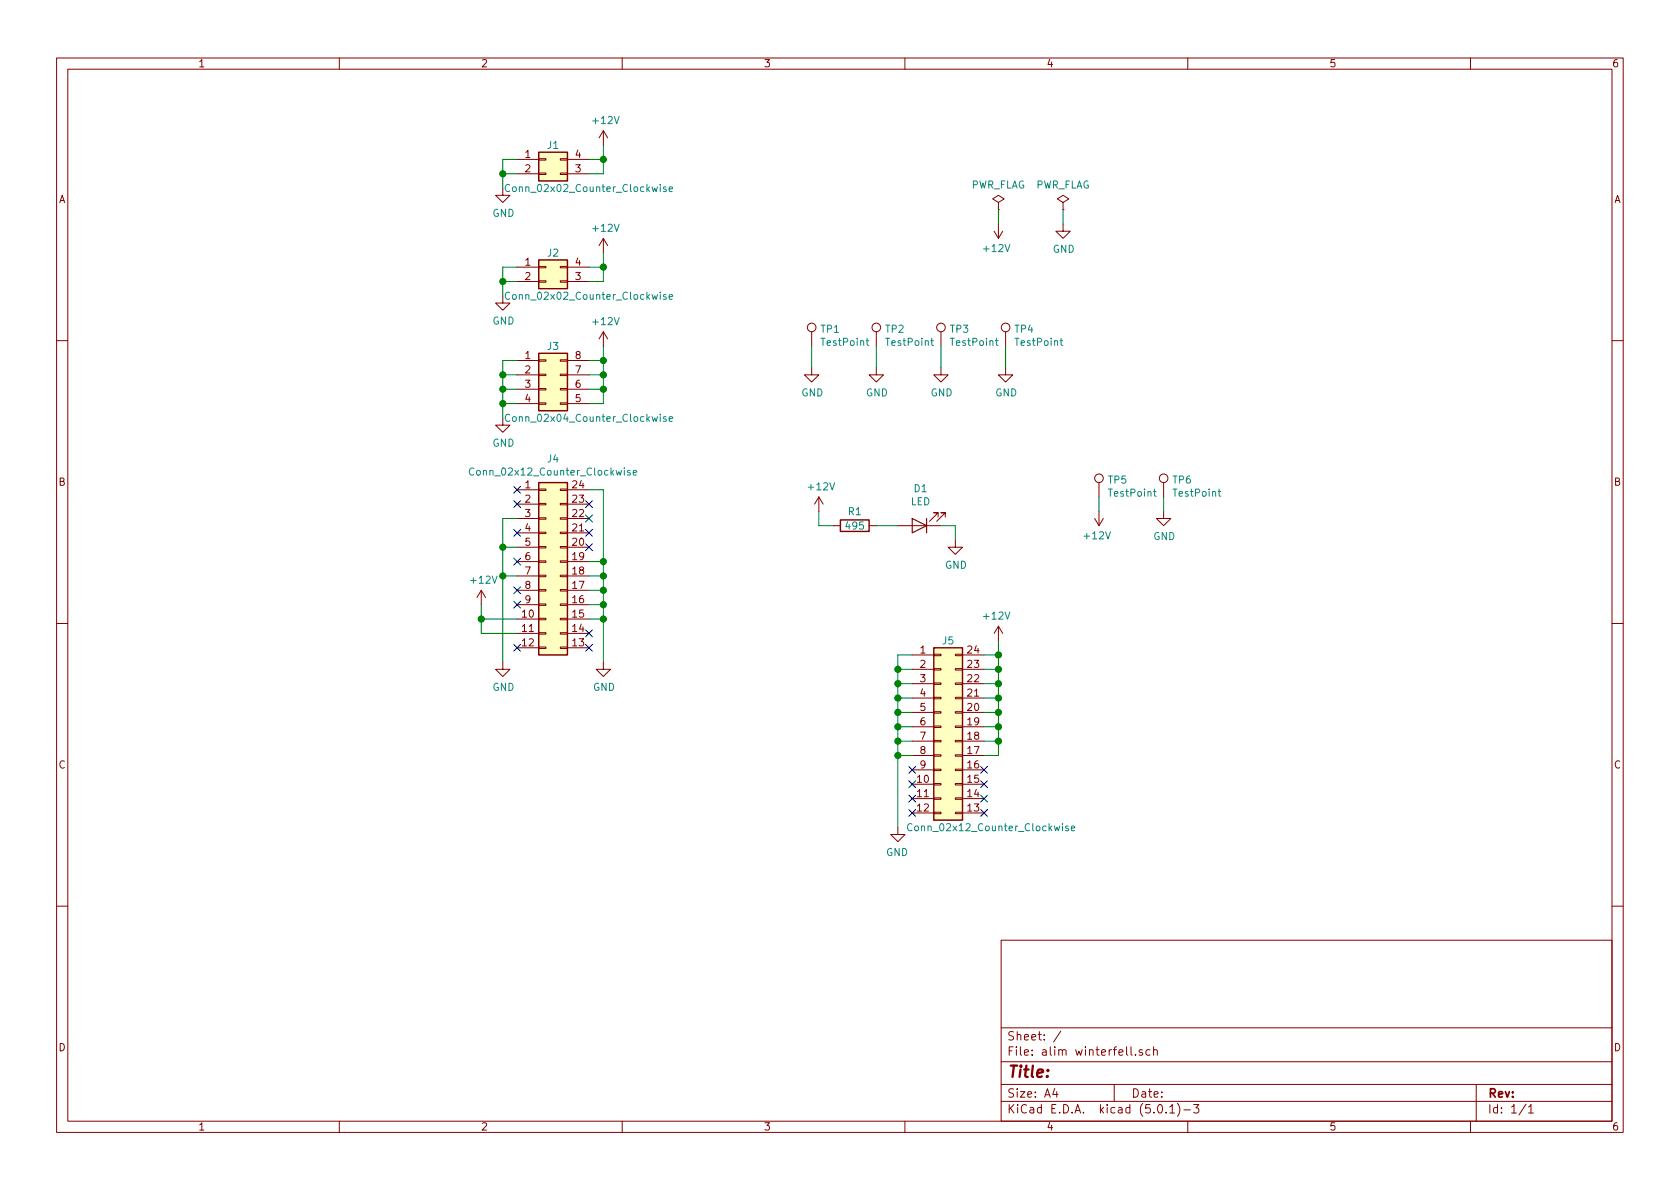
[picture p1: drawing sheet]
EESchema Schematic File Version 4
LIBS:alim winterfell-cache
EELAYER 26 0
EELAYER END
$Descr A4 11693 8268
encoding utf-8
Sheet 1 1
Title ""
Date ""
Rev ""
Comp ""
Comment1 ""
Comment2 ""
Comment3 ""
Comment4 ""
$EndDescr
$Comp
L Connector:TestPoint TP1
U 1 1
P 5650 2400
F 0 "TP1" H 5708 2520 50  0000 L CNN
F 1 "TestPoint" H 5708 2429 50  0000 L CNN
F 2 "footprint_cts:fixing_hole" H 5850 2400 50  0001 C CNN
F 3 "~" H 5850 2400 50  0001 C CNN
	1    5650 2400
	1    0    0    -1  
$EndComp
$Comp
L power:GND #PWR010
U 1 1
P 5650 2550
F 0 "#PWR010" H 5650 2300 50  0001 C CNN
F 1 "GND" H 5655 2377 50  0000 C CNN
F 2 "" H 5650 2550 50  0001 C CNN
F 3 "" H 5650 2550 50  0001 C CNN
	1    5650 2550
	1    0    0    -1  
$EndComp
Wire Wire Line
	5650 2550 5650 2400
$Comp
L Connector:TestPoint TP2
U 1 1
P 6100 2400
F 0 "TP2" H 6158 2520 50  0000 L CNN
F 1 "TestPoint" H 6158 2429 50  0000 L CNN
F 2 "footprint_cts:fixing_hole" H 6300 2400 50  0001 C CNN
F 3 "~" H 6300 2400 50  0001 C CNN
	1    6100 2400
	1    0    0    -1  
$EndComp
$Comp
L power:GND #PWR012
U 1 1
P 6100 2550
F 0 "#PWR012" H 6100 2300 50  0001 C CNN
F 1 "GND" H 6105 2377 50  0000 C CNN
F 2 "" H 6100 2550 50  0001 C CNN
F 3 "" H 6100 2550 50  0001 C CNN
	1    6100 2550
	1    0    0    -1  
$EndComp
Wire Wire Line
	6100 2550 6100 2400
$Comp
L Connector:TestPoint TP3
U 1 1
P 6550 2400
F 0 "TP3" H 6608 2520 50  0000 L CNN
F 1 "TestPoint" H 6608 2429 50  0000 L CNN
F 2 "footprint_cts:fixing_hole" H 6750 2400 50  0001 C CNN
F 3 "~" H 6750 2400 50  0001 C CNN
	1    6550 2400
	1    0    0    -1  
$EndComp
$Comp
L power:GND #PWR013
U 1 1
P 6550 2550
F 0 "#PWR013" H 6550 2300 50  0001 C CNN
F 1 "GND" H 6555 2377 50  0000 C CNN
F 2 "" H 6550 2550 50  0001 C CNN
F 3 "" H 6550 2550 50  0001 C CNN
	1    6550 2550
	1    0    0    -1  
$EndComp
Wire Wire Line
	6550 2550 6550 2400
$Comp
L Connector:TestPoint TP4
U 1 1
P 7000 2400
F 0 "TP4" H 7058 2520 50  0000 L CNN
F 1 "TestPoint" H 7058 2429 50  0000 L CNN
F 2 "footprint_cts:fixing_hole" H 7200 2400 50  0001 C CNN
F 3 "~" H 7200 2400 50  0001 C CNN
	1    7000 2400
	1    0    0    -1  
$EndComp
$Comp
L power:GND #PWR016
U 1 1
P 7000 2550
F 0 "#PWR016" H 7000 2300 50  0001 C CNN
F 1 "GND" H 7005 2377 50  0000 C CNN
F 2 "" H 7000 2550 50  0001 C CNN
F 3 "" H 7000 2550 50  0001 C CNN
	1    7000 2550
	1    0    0    -1  
$EndComp
Wire Wire Line
	7000 2550 7000 2400
$Comp
L power:PWR_FLAG #FLG01
U 1 1
P 6950 1450
F 0 "#FLG01" H 6950 1525 50  0001 C CNN
F 1 "PWR_FLAG" H 6950 1624 50  0000 C CNN
F 2 "" H 6950 1450 50  0001 C CNN
F 3 "~" H 6950 1450 50  0001 C CNN
	1    6950 1450
	1    0    0    -1  
$EndComp
$Comp
L power:PWR_FLAG #FLG02
U 1 1
P 7400 1450
F 0 "#FLG02" H 7400 1525 50  0001 C CNN
F 1 "PWR_FLAG" H 7400 1624 50  0000 C CNN
F 2 "" H 7400 1450 50  0001 C CNN
F 3 "~" H 7400 1450 50  0001 C CNN
	1    7400 1450
	1    0    0    -1  
$EndComp
$Comp
L power:GND #PWR017
U 1 1
P 7400 1550
F 0 "#PWR017" H 7400 1300 50  0001 C CNN
F 1 "GND" H 7405 1377 50  0000 C CNN
F 2 "" H 7400 1550 50  0001 C CNN
F 3 "" H 7400 1550 50  0001 C CNN
	1    7400 1550
	1    0    0    -1  
$EndComp
$Comp
L power:+12V #PWR015
U 1 1
P 6950 1550
F 0 "#PWR015" H 6950 1400 50  0001 C CNN
F 1 "+12V" H 6965 1723 50  0000 C CNN
F 2 "" H 6950 1550 50  0001 C CNN
F 3 "" H 6950 1550 50  0001 C CNN
	1    6950 1550
	-1   0    0    1   
$EndComp
Wire Wire Line
	6950 1450 6950 1550
Wire Wire Line
	7400 1450 7400 1550
$Comp
L Connector_Generic:Conn_02x12_Counter_Clockwise J4
U 1 1
P 3800 3900
F 0 "J4" H 3850 4617 50  0000 C CNN
F 1 "Conn_02x12_Counter_Clockwise" H 3850 4526 50  0000 C CNN
F 2 "footprint_cts:Connector_2x12_2.5mm_thickness" H 3800 3900 50  0001 C CNN
F 3 "~" H 3800 3900 50  0001 C CNN
	1    3800 3900
	1    0    0    -1  
$EndComp
$Comp
L Connector_Generic:Conn_02x04_Counter_Clockwise J3
U 1 1
P 3800 2600
F 0 "J3" H 3850 2800 50  0000 C CNN
F 1 "Conn_02x04_Counter_Clockwise" H 4100 2300 50  0000 C CNN
F 2 "Switch PCIe:2x4pins_2.38mm_13A_0462070108" H 3800 2600 50  0001 C CNN
F 3 "~" H 3800 2600 50  0001 C CNN
	1    3800 2600
	1    0    0    -1  
$EndComp
Wire Wire Line
	3600 2500 3500 2500
Wire Wire Line
	3500 2500 3500 2600
Wire Wire Line
	3500 2800 3600 2800
Connection ~ 3500 2800
Wire Wire Line
	3500 2800 3500 2900
Wire Wire Line
	3500 2700 3600 2700
Connection ~ 3500 2700
Wire Wire Line
	3500 2700 3500 2800
Wire Wire Line
	3500 2600 3600 2600
Connection ~ 3500 2600
Wire Wire Line
	3500 2600 3500 2700
$Comp
L power:GND #PWR04
U 1 1
P 3500 2900
F 0 "#PWR04" H 3500 2650 50  0001 C CNN
F 1 "GND" H 3505 2727 50  0000 C CNN
F 2 "" H 3500 2900 50  0001 C CNN
F 3 "" H 3500 2900 50  0001 C CNN
	1    3500 2900
	1    0    0    -1  
$EndComp
$Comp
L Connector_Generic:Conn_02x02_Counter_Clockwise J2
U 1 1
P 3800 1850
F 0 "J2" H 3850 1950 50  0000 C CNN
F 1 "Conn_02x02_Counter_Clockwise" H 4100 1650 50  0000 C CNN
F 2 "Switch PCIe:2x2pins_2.38mm_0462070104" H 3800 1850 50  0001 C CNN
F 3 "~" H 3800 1850 50  0001 C CNN
	1    3800 1850
	1    0    0    -1  
$EndComp
Wire Wire Line
	3600 1850 3500 1850
Wire Wire Line
	3500 1850 3500 1950
Wire Wire Line
	3500 1950 3600 1950
Connection ~ 3500 1950
Wire Wire Line
	3500 1950 3500 2050
$Comp
L power:GND #PWR03
U 1 1
P 3500 2050
F 0 "#PWR03" H 3500 1800 50  0001 C CNN
F 1 "GND" H 3505 1877 50  0000 C CNN
F 2 "" H 3500 2050 50  0001 C CNN
F 3 "" H 3500 2050 50  0001 C CNN
	1    3500 2050
	1    0    0    -1  
$EndComp
$Comp
L Connector_Generic:Conn_02x02_Counter_Clockwise J1
U 1 1
P 3800 1100
F 0 "J1" H 3850 1200 50  0000 C CNN
F 1 "Conn_02x02_Counter_Clockwise" H 4100 900 50  0000 C CNN
F 2 "Switch PCIe:2x2pins_2.38mm_0462070104" H 3800 1100 50  0001 C CNN
F 3 "~" H 3800 1100 50  0001 C CNN
	1    3800 1100
	1    0    0    -1  
$EndComp
Wire Wire Line
	3600 1100 3500 1100
Wire Wire Line
	3500 1100 3500 1200
Wire Wire Line
	3500 1200 3600 1200
Connection ~ 3500 1200
Wire Wire Line
	3500 1200 3500 1300
$Comp
L power:GND #PWR02
U 1 1
P 3500 1300
F 0 "#PWR02" H 3500 1050 50  0001 C CNN
F 1 "GND" H 3505 1127 50  0000 C CNN
F 2 "" H 3500 1300 50  0001 C CNN
F 3 "" H 3500 1300 50  0001 C CNN
	1    3500 1300
	1    0    0    -1  
$EndComp
Wire Wire Line
	4100 1100 4200 1100
Wire Wire Line
	4200 1100 4200 1000
Wire Wire Line
	4100 1200 4200 1200
Wire Wire Line
	4200 1200 4200 1100
Connection ~ 4200 1100
$Comp
L power:+12V #PWR06
U 1 1
P 4200 1000
F 0 "#PWR06" H 4200 850 50  0001 C CNN
F 1 "+12V" H 4215 1173 50  0000 C CNN
F 2 "" H 4200 1000 50  0001 C CNN
F 3 "" H 4200 1000 50  0001 C CNN
	1    4200 1000
	1    0    0    -1  
$EndComp
Wire Wire Line
	4100 1850 4200 1850
Wire Wire Line
	4200 1850 4200 1750
Wire Wire Line
	4100 1950 4200 1950
Wire Wire Line
	4200 1950 4200 1850
Connection ~ 4200 1850
$Comp
L power:+12V #PWR07
U 1 1
P 4200 1750
F 0 "#PWR07" H 4200 1600 50  0001 C CNN
F 1 "+12V" H 4215 1923 50  0000 C CNN
F 2 "" H 4200 1750 50  0001 C CNN
F 3 "" H 4200 1750 50  0001 C CNN
	1    4200 1750
	1    0    0    -1  
$EndComp
Wire Wire Line
	4100 2500 4200 2500
Wire Wire Line
	4200 2500 4200 2400
Wire Wire Line
	4100 2600 4200 2600
Wire Wire Line
	4200 2600 4200 2500
Connection ~ 4200 2500
$Comp
L power:+12V #PWR08
U 1 1
P 4200 2400
F 0 "#PWR08" H 4200 2250 50  0001 C CNN
F 1 "+12V" H 4215 2573 50  0000 C CNN
F 2 "" H 4200 2400 50  0001 C CNN
F 3 "" H 4200 2400 50  0001 C CNN
	1    4200 2400
	1    0    0    -1  
$EndComp
Wire Wire Line
	4100 2700 4200 2700
Wire Wire Line
	4200 2700 4200 2600
Connection ~ 4200 2600
Wire Wire Line
	4100 2800 4200 2800
Wire Wire Line
	4200 2800 4200 2700
Connection ~ 4200 2700
Wire Wire Line
	3600 3600 3500 3600
Wire Wire Line
	3500 3600 3500 3800
Wire Wire Line
	3600 3800 3500 3800
Connection ~ 3500 3800
Wire Wire Line
	3500 3800 3500 4000
Wire Wire Line
	3600 4000 3500 4000
Connection ~ 3500 4000
Wire Wire Line
	3500 4000 3500 4600
Wire Wire Line
	4100 4300 4200 4300
Wire Wire Line
	4200 4300 4200 4600
Wire Wire Line
	4100 3900 4200 3900
Wire Wire Line
	4200 3900 4200 4000
Connection ~ 4200 4300
Wire Wire Line
	4100 3400 4200 3400
Wire Wire Line
	4200 3400 4200 3900
Connection ~ 4200 3900
Wire Wire Line
	4100 4000 4200 4000
Connection ~ 4200 4000
Wire Wire Line
	4200 4000 4200 4100
Wire Wire Line
	4100 4100 4200 4100
Connection ~ 4200 4100
Wire Wire Line
	4200 4100 4200 4200
Wire Wire Line
	4100 4200 4200 4200
Connection ~ 4200 4200
Wire Wire Line
	4200 4200 4200 4300
$Comp
L power:GND #PWR09
U 1 1
P 4200 4600
F 0 "#PWR09" H 4200 4350 50  0001 C CNN
F 1 "GND" H 4205 4427 50  0000 C CNN
F 2 "" H 4200 4600 50  0001 C CNN
F 3 "" H 4200 4600 50  0001 C CNN
	1    4200 4600
	1    0    0    -1  
$EndComp
$Comp
L power:GND #PWR05
U 1 1
P 3500 4600
F 0 "#PWR05" H 3500 4350 50  0001 C CNN
F 1 "GND" H 3505 4427 50  0000 C CNN
F 2 "" H 3500 4600 50  0001 C CNN
F 3 "" H 3500 4600 50  0001 C CNN
	1    3500 4600
	1    0    0    -1  
$EndComp
Wire Wire Line
	3600 4400 3350 4400
Wire Wire Line
	3350 4400 3350 4300
Wire Wire Line
	3600 4300 3350 4300
Connection ~ 3350 4300
Wire Wire Line
	3350 4300 3350 4200
$Comp
L power:+12V #PWR01
U 1 1
P 3350 4200
F 0 "#PWR01" H 3350 4050 50  0001 C CNN
F 1 "+12V" H 3365 4373 50  0000 C CNN
F 2 "" H 3350 4200 50  0001 C CNN
F 3 "" H 3350 4200 50  0001 C CNN
	1    3350 4200
	1    0    0    -1  
$EndComp
NoConn ~ 3600 4500
NoConn ~ 3600 4200
NoConn ~ 3600 4100
NoConn ~ 3600 3900
NoConn ~ 3600 3700
NoConn ~ 3600 3500
NoConn ~ 3600 3400
NoConn ~ 4100 3500
NoConn ~ 4100 3600
NoConn ~ 4100 3700
NoConn ~ 4100 3800
NoConn ~ 4100 4400
NoConn ~ 4100 4500
$Comp
L Device:R R1
U 1 1
P 5950 3650
F 0 "R1" V 5850 3650 50  0000 C CNN
F 1 "495" V 5950 3650 50  0000 C CNN
F 2 "Resistors_SMD:R_1206" V 5880 3650 50  0001 C CNN
F 3 "~" H 5950 3650 50  0001 C CNN
	1    5950 3650
	0    1    1    0   
$EndComp
$Comp
L Device:LED D1
U 1 1
P 6400 3650
F 0 "D1" H 6392 3395 50  0000 C CNN
F 1 "LED" H 6392 3486 50  0000 C CNN
F 2 "LEDs:LED_1206" H 6400 3650 50  0001 C CNN
F 3 "~" H 6400 3650 50  0001 C CNN
	1    6400 3650
	-1   0    0    1   
$EndComp
Wire Wire Line
	6550 3650 6650 3650
Wire Wire Line
	6650 3650 6650 3750
$Comp
L power:GND #PWR014
U 1 1
P 6650 3750
F 0 "#PWR014" H 6650 3500 50  0001 C CNN
F 1 "GND" H 6655 3577 50  0000 C CNN
F 2 "" H 6650 3750 50  0001 C CNN
F 3 "" H 6650 3750 50  0001 C CNN
	1    6650 3750
	1    0    0    -1  
$EndComp
Wire Wire Line
	5800 3650 5700 3650
Wire Wire Line
	5700 3650 5700 3550
$Comp
L power:+12V #PWR011
U 1 1
P 5700 3550
F 0 "#PWR011" H 5700 3400 50  0001 C CNN
F 1 "+12V" H 5715 3723 50  0000 C CNN
F 2 "" H 5700 3550 50  0001 C CNN
F 3 "" H 5700 3550 50  0001 C CNN
	1    5700 3550
	1    0    0    -1  
$EndComp
Wire Wire Line
	6100 3650 6250 3650
$Comp
L Connector:TestPoint TP5
U 1 1
P 7650 3450
F 0 "TP5" H 7708 3570 50  0000 L CNN
F 1 "TestPoint" H 7708 3479 50  0000 L CNN
F 2 "footprint_cts:pad_busbar" H 7850 3450 50  0001 C CNN
F 3 "~" H 7850 3450 50  0001 C CNN
	1    7650 3450
	1    0    0    -1  
$EndComp
$Comp
L power:GND #PWR0101
U 1 1
P 8100 3550
F 0 "#PWR0101" H 8100 3300 50  0001 C CNN
F 1 "GND" H 8105 3377 50  0000 C CNN
F 2 "" H 8100 3550 50  0001 C CNN
F 3 "" H 8100 3550 50  0001 C CNN
	1    8100 3550
	1    0    0    -1  
$EndComp
$Comp
L power:+12V #PWR0102
U 1 1
P 7650 3550
F 0 "#PWR0102" H 7650 3400 50  0001 C CNN
F 1 "+12V" H 7665 3723 50  0000 C CNN
F 2 "" H 7650 3550 50  0001 C CNN
F 3 "" H 7650 3550 50  0001 C CNN
	1    7650 3550
	-1   0    0    1   
$EndComp
Wire Wire Line
	7650 3450 7650 3550
Wire Wire Line
	8100 3450 8100 3550
$Comp
L Connector:TestPoint TP6
U 1 1
P 8100 3450
F 0 "TP6" H 8158 3570 50  0000 L CNN
F 1 "TestPoint" H 8158 3479 50  0000 L CNN
F 2 "footprint_cts:pad_busbar" H 8300 3450 50  0001 C CNN
F 3 "~" H 8300 3450 50  0001 C CNN
	1    8100 3450
	1    0    0    -1  
$EndComp
$Comp
L Connector_Generic:Conn_02x12_Counter_Clockwise J5
U 1 1
P 6550 5050
F 0 "J5" H 6600 5650 50  0000 C CNN
F 1 "Conn_02x12_Counter_Clockwise" H 6900 4350 50  0000 C CNN
F 2 "Switch PCIe:2-6450880-8" H 6550 5050 50  0001 C CNN
F 3 "~" H 6550 5050 50  0001 C CNN
	1    6550 5050
	1    0    0    -1  
$EndComp
Wire Wire Line
	6850 4550 6950 4550
Wire Wire Line
	6950 4550 6950 4450
Wire Wire Line
	6950 4550 6950 4650
Wire Wire Line
	6950 5250 6850 5250
Connection ~ 6950 4550
Wire Wire Line
	6350 5250 6250 5250
Wire Wire Line
	6250 5250 6250 5750
Wire Wire Line
	6350 4550 6250 4550
Wire Wire Line
	6250 4550 6250 4650
Connection ~ 6250 5250
$Comp
L power:GND #PWR0103
U 1 1
P 6250 5750
F 0 "#PWR0103" H 6250 5500 50  0001 C CNN
F 1 "GND" H 6255 5577 50  0000 C CNN
F 2 "" H 6250 5750 50  0001 C CNN
F 3 "" H 6250 5750 50  0001 C CNN
	1    6250 5750
	-1   0    0    -1  
$EndComp
$Comp
L power:+12V #PWR0104
U 1 1
P 6950 4450
F 0 "#PWR0104" H 6950 4300 50  0001 C CNN
F 1 "+12V" H 6965 4623 50  0000 C CNN
F 2 "" H 6950 4450 50  0001 C CNN
F 3 "" H 6950 4450 50  0001 C CNN
	1    6950 4450
	-1   0    0    -1  
$EndComp
Wire Wire Line
	6950 4650 6850 4650
Connection ~ 6950 4650
Wire Wire Line
	6950 4650 6950 4750
Wire Wire Line
	6950 4750 6850 4750
Connection ~ 6950 4750
Wire Wire Line
	6950 4750 6950 4850
Wire Wire Line
	6950 4850 6850 4850
Connection ~ 6950 4850
Wire Wire Line
	6950 4850 6950 4950
Wire Wire Line
	6950 4950 6850 4950
Connection ~ 6950 4950
Wire Wire Line
	6950 4950 6950 5050
Wire Wire Line
	6950 5050 6850 5050
Connection ~ 6950 5050
Wire Wire Line
	6950 5050 6950 5150
Wire Wire Line
	6950 5150 6850 5150
Connection ~ 6950 5150
Wire Wire Line
	6950 5150 6950 5250
Wire Wire Line
	6350 4650 6250 4650
Connection ~ 6250 4650
Wire Wire Line
	6250 4650 6250 4750
Wire Wire Line
	6350 4750 6250 4750
Connection ~ 6250 4750
Wire Wire Line
	6250 4750 6250 4850
Wire Wire Line
	6350 4850 6250 4850
Connection ~ 6250 4850
Wire Wire Line
	6250 4850 6250 4950
Wire Wire Line
	6350 4950 6250 4950
Connection ~ 6250 4950
Wire Wire Line
	6250 4950 6250 5050
Wire Wire Line
	6350 5050 6250 5050
Connection ~ 6250 5050
Wire Wire Line
	6250 5050 6250 5150
Wire Wire Line
	6350 5150 6250 5150
Connection ~ 6250 5150
Wire Wire Line
	6250 5150 6250 5250
NoConn ~ 6350 5350
NoConn ~ 6350 5450
NoConn ~ 6350 5550
NoConn ~ 6350 5650
NoConn ~ 6850 5650
NoConn ~ 6850 5550
NoConn ~ 6850 5450
NoConn ~ 6850 5350
$EndSCHEMATC
